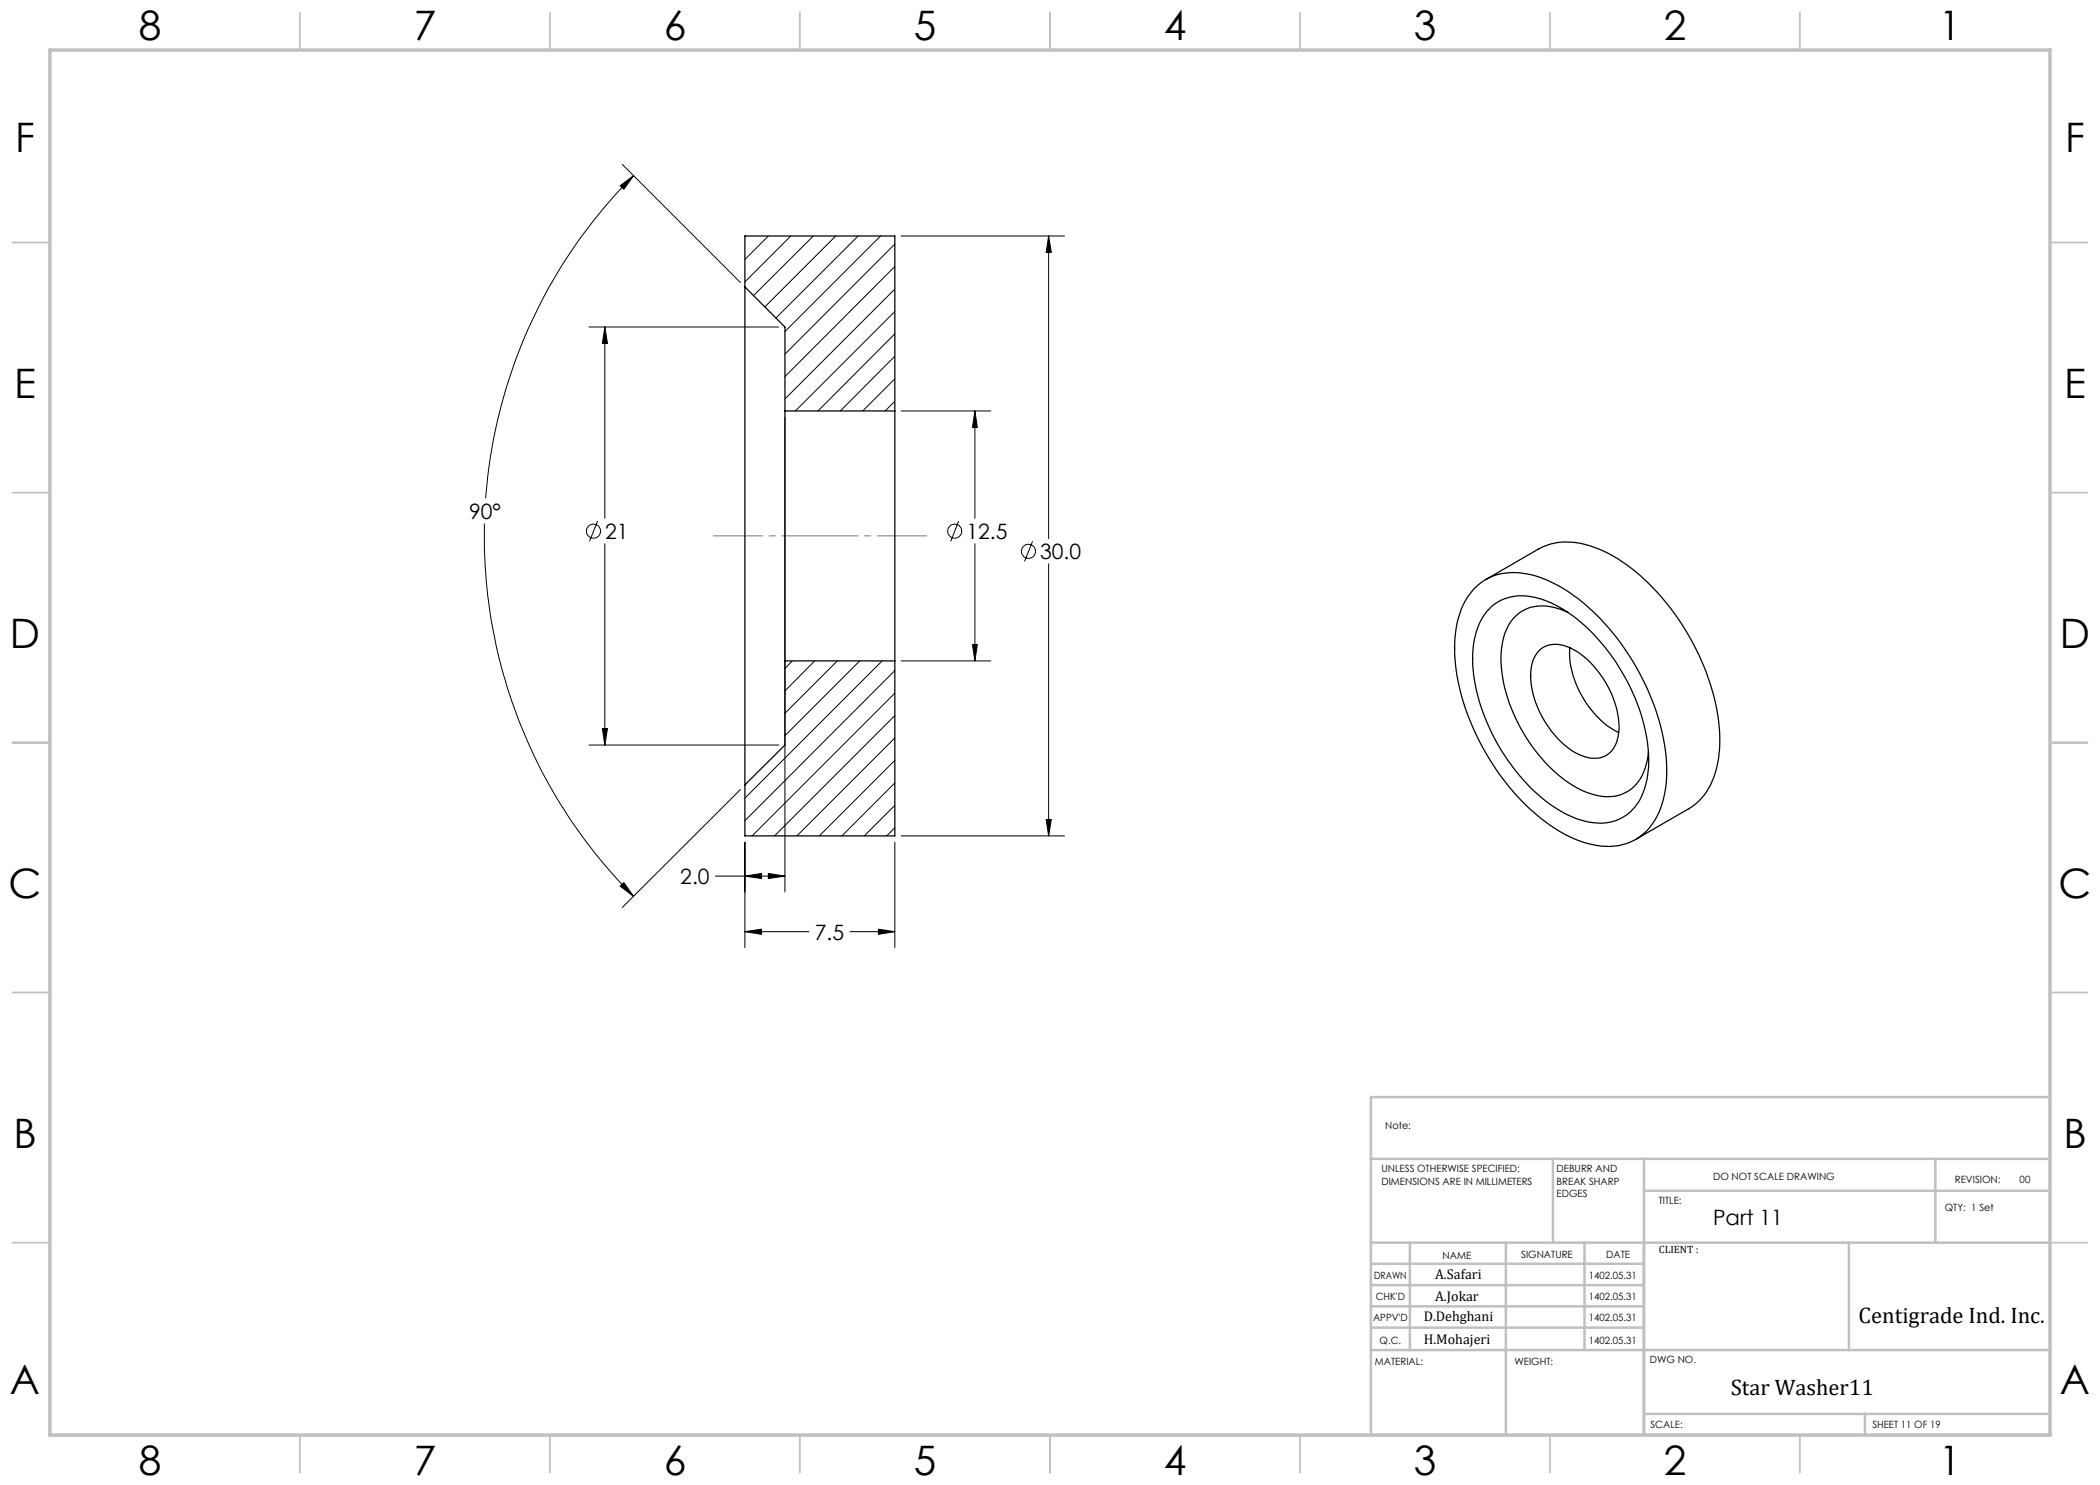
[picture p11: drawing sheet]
<svg xmlns="http://www.w3.org/2000/svg" width="420mm" height="297mm" viewBox="0 0 420 297" stroke-linecap="round" stroke-linejoin="round" font-family="sans-serif">
<g fill="none" stroke="#000" stroke-width=".2">
<path d="M124 37.1l2.7-2-1.9 2.7zM124.5 32.9l23.6 23.6M126.7 35.1a101.8 101.8 0 0 0-29.6 64.6M149.2 47.2l-.2 .2M153.7 47.2l-4.7 4.7M158.2 47.2l-9.2 9.2M162.7 47.2l-12 11.9M167.1 47.2l-14.1 14.2M171.6 47.2l-16.4 16.4M176.1 47.2l-19.1 19.1M179 48.8l-22 22M179 53.3l-22 22"/>
<path d="M179 57.8l-22 22M180.2 47.2h32.7M209.7 47.2v60.5M209.7 47.2l.6 3.3h-1.1zM117.8 65.4h37.9M121 65.4l.5 3.3h-1zM121 65.4v38.3M179 62.3l-19.9 19.9M179 66.8l-15.4 15.4M179 71.3l-10.9 10.9M179 75.8l-6.5 6.4M157 83.5v94.9"/>
<path d="M179 80.3l-2 1.9M180.2 82.2h18M195 82.2v21.5M195 82.2l.5 3.3h-1zM96.9 104.7a101.9 101.9 0 0 0 29.8 74.6M119.5 104.2l-1.6 4.1M121 108.8v40.2M191.7 104.2l-1.6 4.1M195 108.8v23.4M206.5 108.3l-1.6 4M209.7 112.8v54.4M158.5 132.2l-1.5 1.5"/>
<path d="M162.9 132.2l-5.9 6M167.5 132.2l-10.5 10.5M171.9 132.2l-14.9 14.9M176.4 132.2l-27.4 27.4M179 134.1l-30 30M179 138.6l-28.6 28.6M180.2 132.2h18M194.5 128.9h1l-.5 3.3zM117.8 149h37.9M120.5 145.7h1l-.5 3.3zM148.1 157.9l-23.6 23.6M179 143.1l-24.1 24.1"/>
<path d="M179 147.6l-19.6 19.6M179 152.1l-15.1 15.1M179 156.6l-10.6 10.6M124 177.2l.8-.7 1.9 2.8zM143.1 175.2h13.9M149 168.4v21.1M149 175.2l3.3-.5v1zM153.7 174.7l3.3 .5-3.3 .5zM179 161.1l-6.1 6.1M179 165.6l-1.7 1.6M179 168.4v21.1M180.2 167.2h32.7"/>
<path d="M209.2 163.9h1.1l-.6 3.3zM149 186.3h12.8M149 186.3l3.3-.5v1.1zM170 186.3h9M175.7 185.8l3.3 .5-3.3 .6z"/>
<circle cx="118.7" cy="106.2" r="1.41"/>
<circle cx="190.9" cy="106.2" r="1.4"/>
<circle cx="205.7" cy="110.3" r="1.42"/>
</g>
<path d="M142.6 107.2h42.7" fill="none" stroke="#808080" stroke-width=".2" stroke-dasharray="15.2 1.3 1.3 1.3" stroke-dashoffset="5.3"/>
<g fill="none" stroke="#c0c0c0" stroke-width=".35">
<path d="M60 2.5v7.5M110 2.5v7.5M160 2.5v7.5M210 2.5v7.5M260 2.5v7.5M310 2.5v7.5M360 2.5v7.5M2.5 48.5h7.5M410 48.5h7.5M2.5 98.5h7.5M410 98.5h7.5M2.5 148.5h7.5"/>
<path d="M410 148.5h7.5M2.5 198.5h7.5M410 198.5h7.5M2.5 248.5h7.5M410 248.5h7.5M60 287v7.5M110 287v7.5M160 287v7.5M210 287v7.5M260 287v7.5M310 287v7.5M360 287v7.5"/>
</g>
<g fill="none" stroke="#c0c0c0" stroke-width=".5">
<path d="M410 219.4h-135.8v67.4M274.2 231.8h135.8M310.6 231.8v16.7M328.8 231.8v55.2M328.8 238.2h81.2M387.1 231.8v16.7M274.2 248.5h135.8M274.2 257h54.6M274.2 252.8h54.6M282 248.5v21.5M301.2 248.5v38.3M316.9 248.5v21.5"/>
<path d="M369.8 248.5v21.5M274.2 265.5h54.6M274.2 261.3h54.6M274.2 270h135.8M328.8 282.8h81.2M373 282.8v4.2"/>
</g>
<path d="M10 10h400v277h-400z" fill="none" stroke="#c0c0c0" stroke-width=".7"/>
<path d="M209.2 163.9h1.1l-.6 3.3zM209.7 47.2l.6 3.3h-1.1zM194.5 128.9h1l-.5 3.3zM195 82.2l.5 3.3h-1zM149 186.3l3.3-.5v1.1zM175.7 185.8l3.3 .5-3.3 .6zM153.7 174.7l3.3 .5-3.3 .5zM149 175.2l3.3-.5v1zM124 37.1l2.7-2-1.9 2.7zM124 177.2l.8-.7 1.9 2.8zM121 65.4l.5 3.3h-1zM120.5 145.7h1l-.5 3.3z" fill="#000"/>
<g fill="none" stroke="#000" stroke-width=".25">
<path d="M149 57.4v99.6M149 57.4l8 8v16.8M149 57.4v-10.2h30v35M157 82.2v50M157 82.2h22M179 82.2v50M294.9 117.6a10.9 10.9 0 0 1 10.5-2.8 27.9 27.9 0 0 1 13.9 8.2 48.1 48.1 0 0 1 14 29.5 18.9 18.9 0 0 1-3.2 12.7 11 11 0 0 1-11.7 3.7 28.1 28.1 0 0 1-13-7.6 48.6 48.6 0 0 1-14.4-29.4 20.7 20.7 0 0 1 2.4-12.3zM297.1 115.9l10.6-6.1a12.9 12.9 0 0 1 11-.4 34.3 34.3 0 0 1 14.6 11.3 46.8 46.8 0 0 1 10.7 26.8 18.6 18.6 0 0 1-3.3 11.6l-1 1.2-1.2 1-11.4 6.6M157 132.2h22M157 132.2v16.8l-8 8M179 132.2v35h-30v-10.2M298 121.7a9.6 9.6 0 0 1 9.7-2 27.6 27.6 0 0 1 13.2 9.7 38.7 38.7 0 0 1 8.8 22.1 15.4 15.4 0 0 1-2.6 9.8 9.3 9.3 0 0 1-10.1 2.9 26.5 26.5 0 0 1-13.3-9.3 39.7 39.7 0 0 1-9.2-22.2 15.6 15.6 0 0 1 3-10.5z"/>
<path d="M307.8 130.2a5.4 5.4 0 0 1 6.1-.7 19.2 19.2 0 0 1 9.3 11.7 10.5 10.5 0 0 1-.5 8.6 4.9 4.9 0 0 1-6.4 1.3 17.7 17.7 0 0 1-8.9-9.8 12.5 12.5 0 0 1-.5-9.8zM313.6 122.5a9.9 9.9 0 0 0-8.9-.4 8.9 8.9 0 0 0-4.3 7 27.3 27.3 0 0 0 3.7 16.5 29 29 0 0 0 12.8 12.7 9.3 9.3 0 0 0 8.9-.2 9.9 9.9 0 0 0 3.9-7.8M314 129.5a18 18 0 0 0 4.2 12.5 14.8 14.8 0 0 0 5.5 4.5"/>
</g>
<g font-size="8.1">
<text x="27.8" y="8">8</text>
<text x="82.8" y="8">7</text>
<text x="132.8" y="8">6</text>
<text x="182.8" y="8">5</text>
<text x="232.8" y="8">4</text>
<text x="282.8" y="8">3</text>
<text x="332.8" y="8">2</text>
<text x="387.8" y="8">1</text>
<text x="3" y="30.4">F</text>
<text x="413" y="30.4">F</text>
<text x="2.8" y="79.6">E</text>
<text x="412.8" y="79.6">E</text>
<text x="2" y="129.6">D</text>
<text x="412" y="129.6">D</text>
<text x="1.7" y="179.6">C</text>
<text x="411.7" y="179.6">C</text>
<text x="2.7" y="229.6">B</text>
<text x="412.7" y="229.6">B</text>
<text x="2" y="278.9">A</text>
<text x="412" y="278.9">A</text>
<text x="27.8" y="295">8</text>
<text x="82.8" y="295">7</text>
<text x="132.8" y="295">6</text>
<text x="182.8" y="295">5</text>
<text x="232.8" y="295">4</text>
<text x="282.8" y="295">3</text>
<text x="332.8" y="295">2</text>
<text x="387.8" y="295">1</text>
</g>
<g font-size="4.5">
<text x="371.7" y="264.6">Centigrade Ind. Inc.</text>
<text x="346.2" y="279">Star Washer11</text>
</g>
<g font-size="4.2">
<text x="93.8" y="103.7">90°</text>
<text x="121" y="107.8">21</text>
<text x="193.3" y="107.8">12.5</text>
<text x="208" y="111.8">30.0</text>
<text x="136.1" y="176.8">2.0</text>
<text x="163" y="187.9">7.5</text>
<text x="342.6" y="245.1">Part 11</text>
</g>
<g font-size="2.8">
<text x="287" y="255.9">A.Safari</text>
<text x="287" y="260.1">A.Jokar</text>
<text x="284.7" y="264.2">D.Dehghani</text>
<text x="284.7" y="268.7">H.Mohajeri</text>
</g>
<text font-size="2.1" x="331.8" y="250.7">CLIENT :</text>
<g font-size="2">
<text x="277" y="225.8">Note:</text>
<text x="276.3" y="234.5">UNLESS OTHERWISE SPECIFIED:</text>
<text x="276.3" y="237">DIMENSIONS ARE IN MILLIMETERS</text>
<text x="311.3" y="234.5">DEBURR AND</text>
<text x="311.3" y="237">BREAK SHARP</text>
<text x="311.3" y="239.5">EDGES</text>
<text x="342.6" y="236">DO NOT SCALE DRAWING</text>
<text x="391" y="236.6">REVISION:</text>
<text x="403.9" y="236.6">00</text>
<text x="331.8" y="240.8">TITLE:</text>
<text x="389" y="242.2">QTY: 1 Set</text>
<text x="288.5" y="251.7">NAME</text>
<text x="304.2" y="251.7">SIGNATURE</text>
<text x="321.2" y="251.7">DATE</text>
<text x="274.8" y="255.9">DRAWN</text>
<text x="317.8" y="255.9">1402.05.31</text>
<text x="275.1" y="260.1">CHK'D</text>
<text x="317.8" y="260.1">1402.05.31</text>
<text x="274.6" y="264.2">APPV'D</text>
<text x="275.9" y="268.7">Q.C.</text>
<text x="317.8" y="264.2">1402.05.31</text>
<text x="317.8" y="268.7">1402.05.31</text>
<text x="275" y="273">MATERIAL:</text>
<text x="302.9" y="273">WEIGHT:</text>
<text x="330" y="272.5">DWG NO.</text>
<text x="330.1" y="285.6">SCALE:</text>
<text x="374.5" y="285.6">SHEET 11 OF 19</text>
</g>
</svg>
